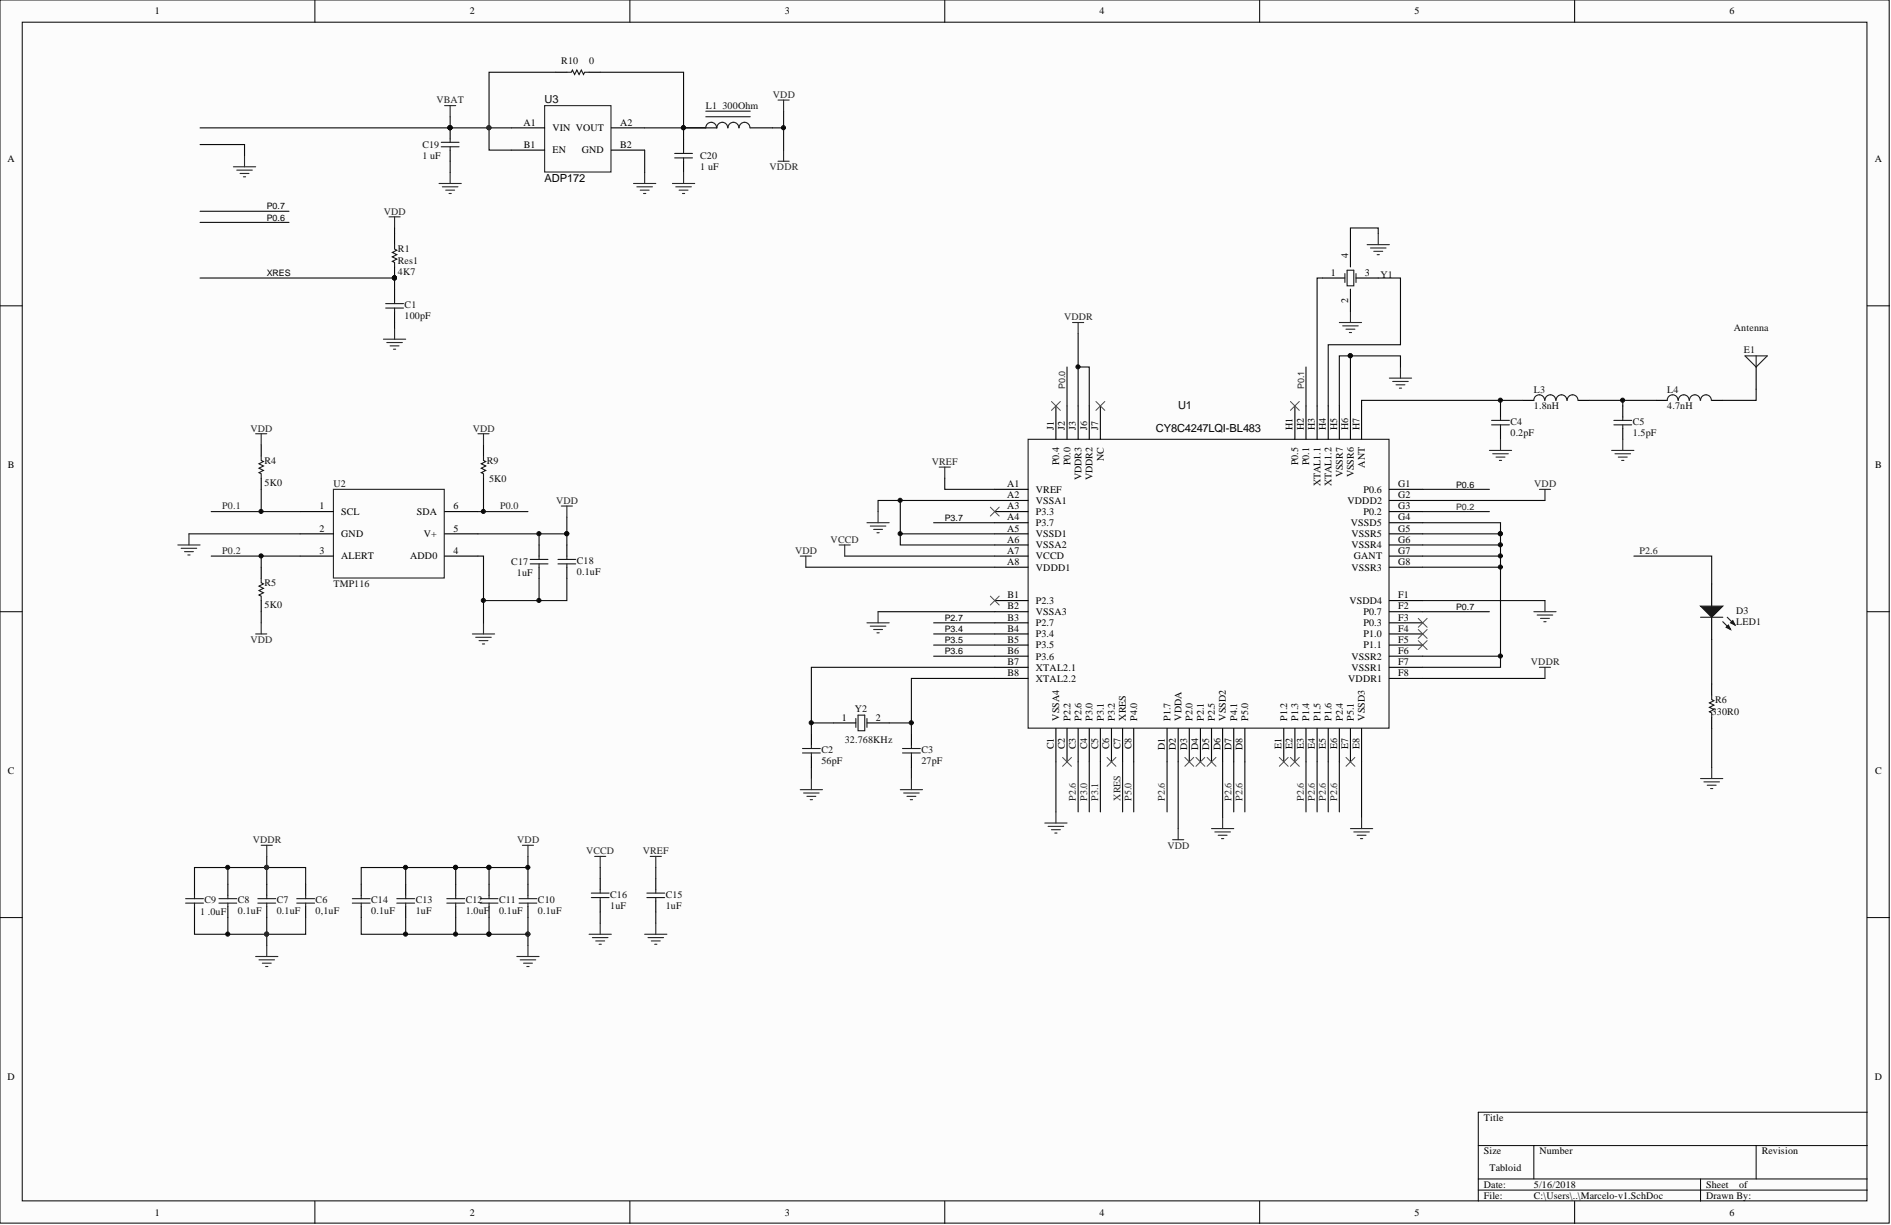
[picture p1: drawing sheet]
# Altium project Marcelo-v1.PrjPcb
1 sheet, 36 parts. Net scope: global (net labels, ports and power ports of the same name join across sheets).
Board file: Marcelo-v1.PcbDoc

## Sheet Marcelo-v1.SchDoc
size Tabloid

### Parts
C1  100pF  [0201]
C2  56pF  [0201]
C3  27pF  [0201]
C4  0.2pF  [0201]
C5  1.5pF  [0201]
C6  0,1uF  [0201]
C7  0.1uF  [0201]
C8  0.1uF  [0201]
C9  1 .0uF  [0201]
C10  0.1uF  [0201]
C11  0.1uF  [0201]
C12  1.0uF  [0201]
C13  1uF  [0201]
C14  0.1uF  [0201]
C15  1uF  [0201]
C16  1uF  [0201]
C17  1uF  [0201]
C18  0.1uF  [0201]
C19  1 uF  [0201]
C20  1 uF  [0201]
D3  LED1  [0402]
E1  Antenna  [ANTENA-YSK]
L1  value 300Ohm  [0201]  (hidden comment: Inductor Iron)
L3  1.8nH  [0201]
L4  value 4.7nH  [0201]  (hidden comment: Inductor)
R1  Res1  value 4K7  [0201]
R4  value 5K0  [0201]  (hidden comment: Res1)
R5  value 5K0  [0201]  (hidden comment: Res1)
R6  value 330R0  [0201]  (hidden comment: Res1)
R9  value 5K0  [0201]  (hidden comment: Res1)
R10  value 0  [0201]  (hidden comment: Res1)
U1  CY8C4247LQI-BL483  [WLCSP-68]
U2  TMP116
U3  ADP172  [ADP172]
Y1  FA-20H  [FA-20H]  (value not drawn)
Y2  32.768KHz  [ABS05]

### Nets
GND: C1.2 C2.2 C3.2 C4.2 C5.2 C6.2 C7.2 C8.2 C9.2 C10.2 C11.2 C12.2 C13.2 C14.2 C15.2 C16.2 C17.1 C18.1 C19.1 C20.1 R6.1 U1.A2(VSSA1) U1.A5(VSSD1) U1.A6(VSSA2) U1.B2(VSSA3) U1.C1(VSSA4) U1.D6(VSSD2) U1.E8(VSSD3) U1.F1(VSDD4) U1.H5(VSSR7) U1.H6(VSSR6) U2.2(GND) U2.4(ADD0) U3.B2(GND) Y1.2(GND) Y1.4(GND)
VBAT: C19.2 R10.2 U3.A1(VIN) U3.B1(EN)
VCCD: C16.1 U1.A7(VCCD)
VDD: C6.1 C7.1 C8.1 C9.1 C10.1 C11.1 C12.1 C13.1 C14.1 C17.2 C18.2 L1.2 R1.2 R4.2 R5.1 R9.2 U1.A8(VDDD1) U1.D2(VDDA) U1.F8(VDDR1) U1.G2(VDDD2) U1.J3(VDDR3) U1.J6(VDDR2) U2.5(V+)  [also labelled VDDR]
VREF: C15.1 U1.A1(VREF)
P0.0: R9.1 U1.J2(P0.0) U2.6(SDA)
P0.1: R4.1 U1.H2(P0.1) U2.1(SCL)
P0.2: R5.2 U1.G3(P0.2) U2.3(ALERT)
P0.6: U1.G1(P0.6)
P0.7: U1.F2(P0.7)
P2.6: D3.1(A) U1.C3(P2.6) U1.D1(P1.7) U1.D7(P4.1) U1.D8(P5.0) U1.E3(P1.4) U1.E4(P1.5) U1.E5(P1.6) U1.E6(P2.4)
P2.7: U1.B3(P2.7)
P3.0: U1.C4(P3.0)
P3.1: U1.C5(P3.1)
P3.4: U1.B4(P3.4)
P3.5: U1.B5(P3.5)
P3.6: U1.B6(P3.6)
P3.7: U1.A4(P3.7)
P5.0: U1.C8(P4.0)
XRES: C1.1 R1.1 U1.C7(XRES)
NetC2_1: C2.1 U1.B7(XTAL2.1) Y2.1(OSC1)
NetC3_1: C3.1 U1.B8(XTAL2.2) Y2.2(OSC2)
NetC4_1: C4.1 L3.1 U1.H7(ANT)
NetC5_1: C5.1 L3.2 L4.1
NetC20_2: C20.2 L1.1 R10.1 U3.A2(VOUT)
NetD3_2: D3.2(K) R6.2
NetE1_1: E1.1(A) L4.2
NetU1_F6: U1.F6(VSSR2) U1.F7(VSSR1) U1.G4(VSSD5) U1.G5(VSSR5) U1.G6(VSSR4) U1.G7(GANT) U1.G8(VSSR3)
NetU1_H3: U1.H3(XTAL1.1) Y1.1(OSC1)
NetU1_H4: U1.H4(XTAL1.2) Y1.3(OSC2)

Not connected (* = marked no-connect by the designer): U1 A3(P3.3)* B1(P2.3)* C2(P2.2)* C6(P3.2)* D3(P2.0)* D4(P2.1)* D5(P2.5)* E1(P1.2)* E2(P1.3)* E7(P5.1)* F3(P0.3)* F4(P1.0)* F5(P1.1)* H1(P0.5)* J1(P0.4)* J7(NC)*
